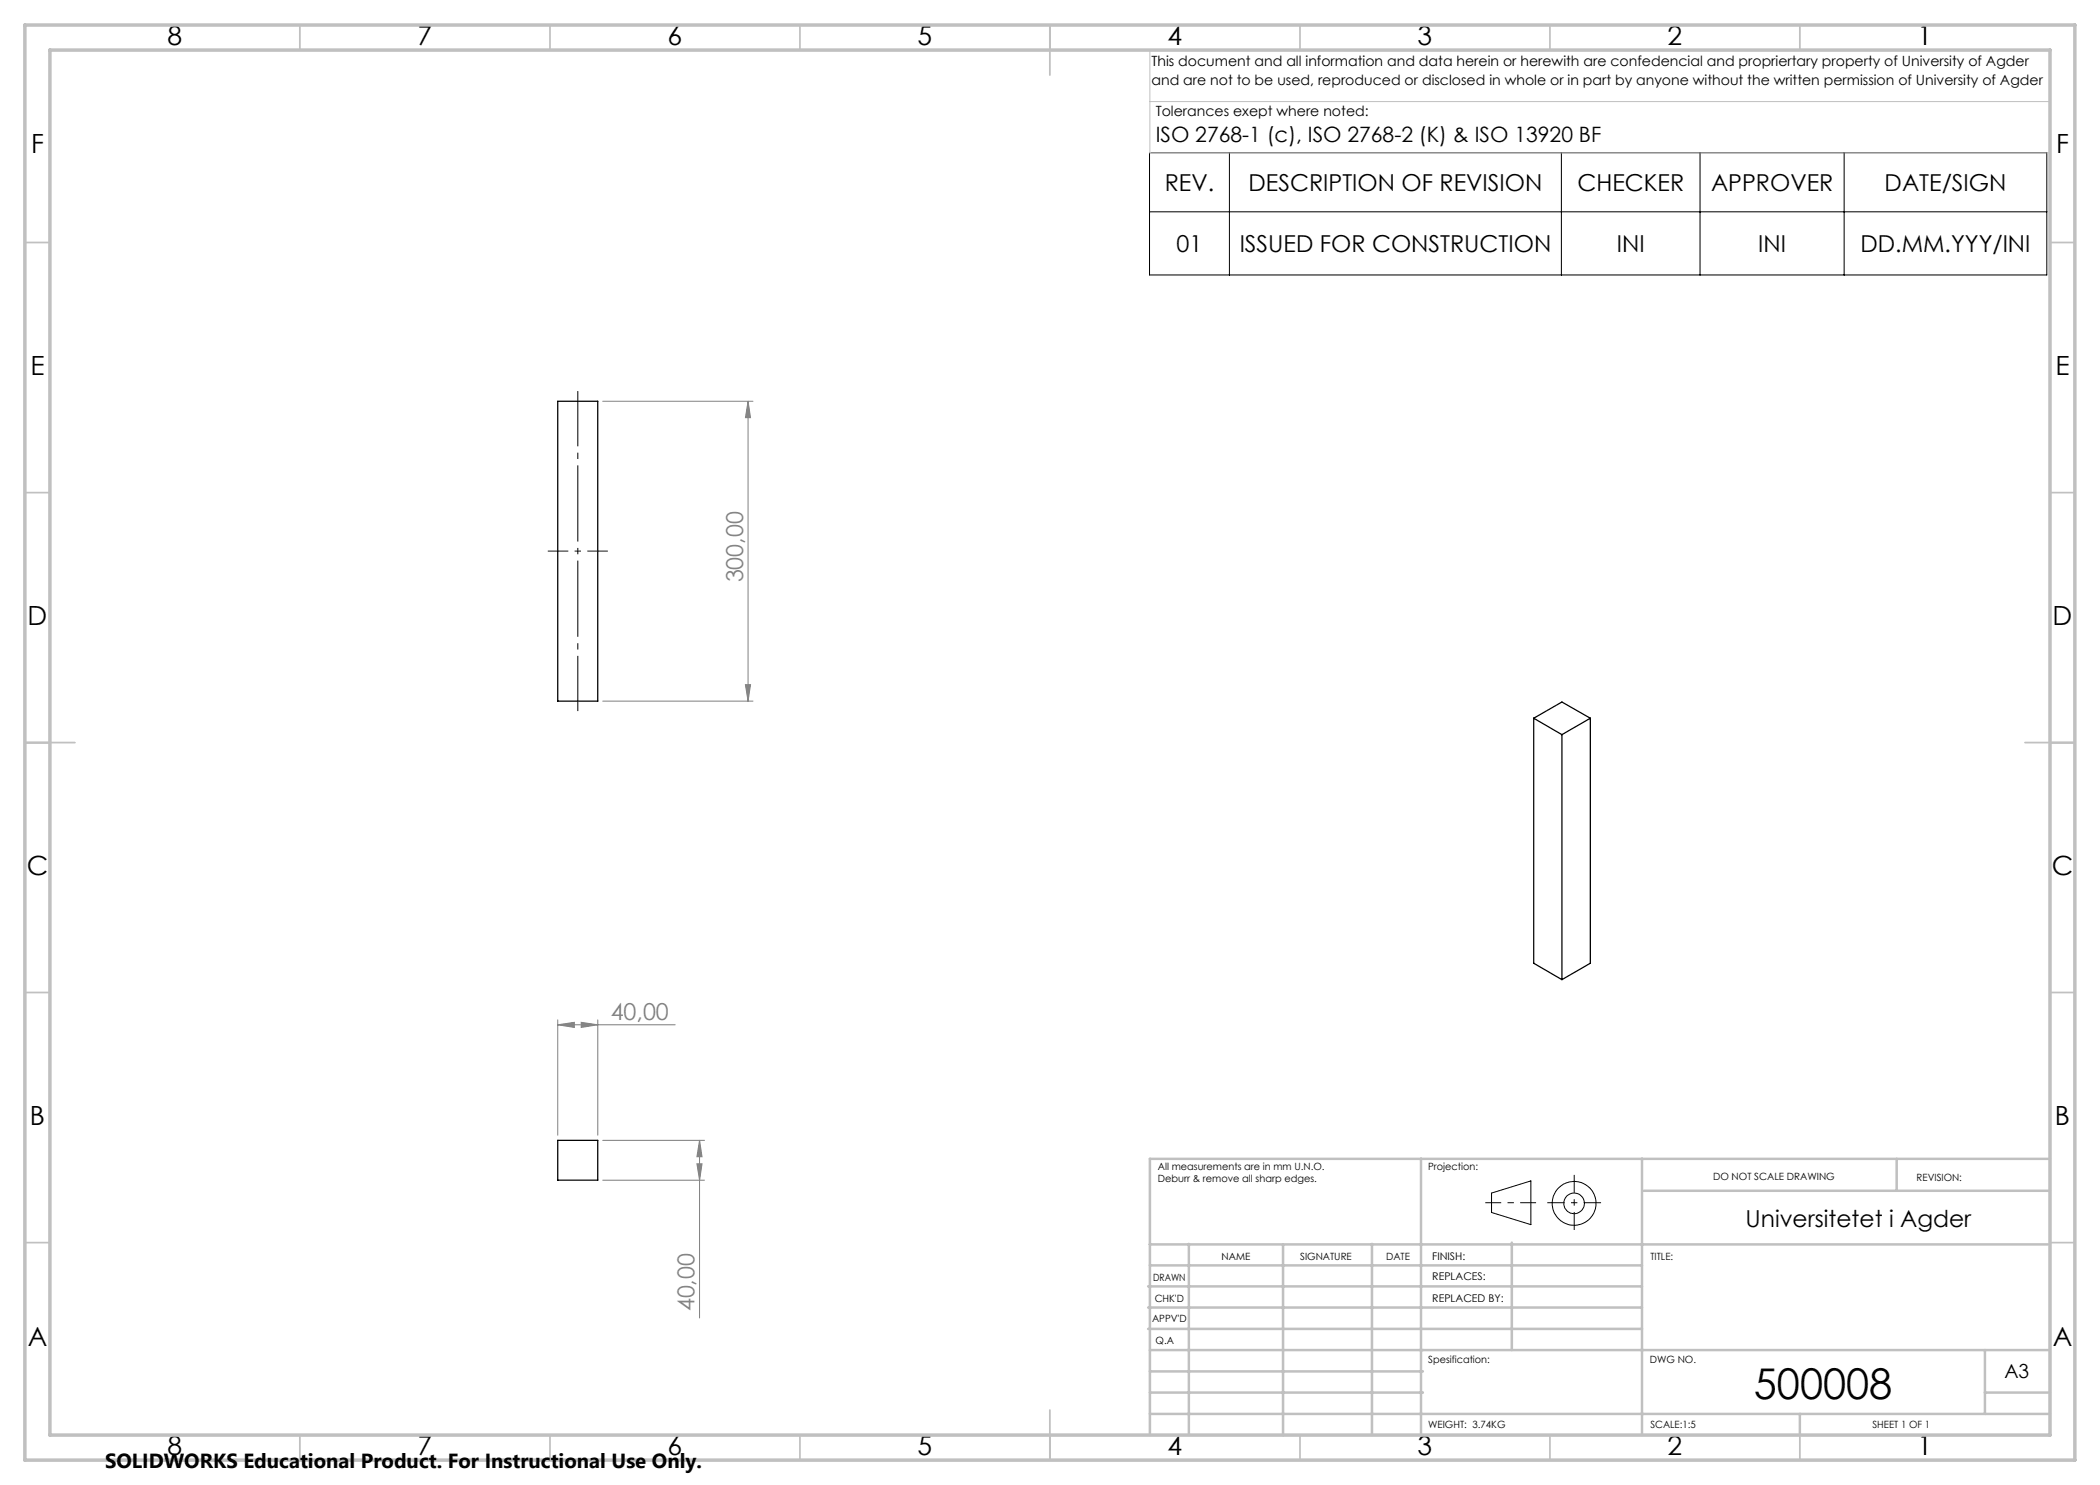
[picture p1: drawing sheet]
<svg xmlns="http://www.w3.org/2000/svg" width="420mm" height="297mm" viewBox="0 0 420 297" stroke-linecap="round" stroke-linejoin="round" font-family="sans-serif">
<path d="M111.5 80.3h8.1v59.9h-8.1zM306.7 143.6v49l5.7 3.3M306.7 143.6l5.7 3.3M306.7 143.6l5.7-3.2 5.7 3.2M312.4 146.9v49M318.1 143.6l-5.7 3.3M318.1 143.6v49l-5.7 3.3M111.5 228.1h8.1v7.9h-8.1z" fill="none" stroke="#000" stroke-width=".25"/>
<g fill="none" stroke="#808080" stroke-width=".2">
<path d="M120.5 80.3h30.1M149.6 80.3l.5 3.2h-1zM149.6 80.3v59.9M149.1 136.9h1l-.5 3.3zM120.5 140.2h30.1M111.5 205l3.4-.5v1zM111.5 204v23M111.5 205h23.5M116.2 204.5l3.4 .5-3.4 .5zM119.6 204v23M120.5 228.1h20.4M120.5 236h20.4"/>
<path d="M139.4 232.8h1l-.5 3.2zM139.9 228.1l.5 3.2h-1zM139.9 228.1v35.5"/>
</g>
<g fill="none" stroke="#000" stroke-width=".2">
<path d="M229.9 30.5h179.5v24.5h-179.5zM245.9 30.5v24.5M312.3 30.5v24.5M340 30.5v24.5M368.8 30.5v24.5M229.9 42.4h179.5M298.3 238.6l7.9-2.4v8.7l-7.9-2.4z"/>
<circle cx="314.8" cy="240.7" r="2.07"/>
<circle cx="314.8" cy="240.7" r="4.4"/>
</g>
<path d="M109.6 110.2h12" fill="none" stroke="#000" stroke-width=".2" stroke-dasharray="15.2 1.3 1.3 1.3" stroke-dashoffset="11.1" stroke-linecap="butt"/>
<path d="M115.6 78.2v64" fill="none" stroke="#000" stroke-width=".2" stroke-dasharray="15.2 1.3 1.3 1.3" stroke-dashoffset="4.2" stroke-linecap="butt"/>
<path d="M297.1 240.5h10.1" fill="none" stroke="#000" stroke-width=".2" stroke-dasharray="15.2 1.3 1.3 1.3" stroke-dashoffset="12.1" stroke-linecap="butt"/>
<path d="M314.8 235v11" fill="none" stroke="#000" stroke-width=".2" stroke-dasharray="15.2 1.3 1.3 1.3" stroke-dashoffset="11.6" stroke-linecap="butt"/>
<path d="M309.5 240.5h10.7" fill="none" stroke="#000" stroke-width=".2" stroke-dasharray="15.2 1.3 1.3 1.3" stroke-dashoffset="11.8" stroke-linecap="butt"/>
<path d="M230 10v20.6h180M230.5 10h179.5v33M230 20.3h180" fill="none" stroke="#c0c0c0" stroke-width=".2"/>
<g fill="none" stroke="#c0c0c0" stroke-width=".35">
<path d="M60 5v5M110 5v5M160 5v5M210 5v10M260 5v5M310 5v5M360 5v5M5 48.5h5M410 48.5h5M5 98.5h5M410 98.5h5M5 148.5h10"/>
<path d="M405 148.5h10M5 198.5h5M410 198.5h5M5 248.5h5M410 248.5h5M60 287v5M110 287v5M160 287v5M210 282v10M260 287v5M310 287v5M360 287v5"/>
</g>
<g fill="none" stroke="#c0c0c0" stroke-width=".5">
<path d="M284.2 231.8v55.2M328.4 231.8v55.2M328.8 238.2h81.2M379.3 231.8v6.4M410 231.8h-180v55.2M229.6 257.3h98.8M230 248.9h179.6M230 253.1h98.4M237.8 248.8v38.2M256.6 248.9v38.2M274.4 248.8v38.2M302.4 248.5v21.5"/>
<path d="M229.6 265.8h98.8M229.6 261.5h98.8M230 278.5h54.6M230 274.3h54.6M230 270h180M397 278.5h13M397 270v12.8M230 282.8h180M360 282.8v4.2"/>
</g>
<path d="M5 5h410v287h-410zM10 10h400v277h-400z" fill="none" stroke="#c0c0c0" stroke-width=".7"/>
<g fill="#808080">
<path d="M111.5 205l3.4-.5v1zM116.2 204.5l3.4 .5-3.4 .5z"/>
<path d="M149.6 80.3l.5 3.2h-1zM149.1 136.9h1l-.5 3.3zM139.9 228.1l.5 3.2h-1zM139.4 232.8h1l-.5 3.2z"/>
</g>
<text font-size="8.5" x="350.8" y="279.7">500008</text>
<g font-size="5.3">
<text x="33.5" y="8.9">8</text>
<text x="83.5" y="8.9">7</text>
<text x="133.5" y="8.9">6</text>
<text x="183.5" y="8.9">5</text>
<text x="233.5" y="8.9">4</text>
<text x="283.5" y="8.9">3</text>
<text x="333.5" y="8.9">2</text>
<text x="383.5" y="8.9">1</text>
<text x="6.2" y="30.7">F</text>
<text x="411.2" y="30.7">F</text>
<text x="6.1" y="74.9">E</text>
<text x="411.1" y="74.9">E</text>
<text x="5.5" y="124.9">D</text>
<text x="410.5" y="124.9">D</text>
<text x="5.3" y="174.9">C</text>
<text x="410.3" y="174.9">C</text>
<text x="6" y="224.9">B</text>
<text x="411" y="224.9">B</text>
<text x="5.5" y="269.2">A</text>
<text x="410.5" y="269.2">A</text>
<text x="33.5" y="290.9">8</text>
<text x="83.5" y="290.9">7</text>
<text x="133.5" y="290.9">6</text>
<text x="183.5" y="290.9">5</text>
<text x="233.5" y="290.9">4</text>
<text x="283.5" y="290.9">3</text>
<text x="333.5" y="290.9">2</text>
<text x="383.5" y="290.9">1</text>
</g>
<g font-size="4.7">
<text x="233" y="38.1">REV.</text>
<text x="249.7" y="38.1">DESCRIPTION OF REVISION</text>
<text x="315.5" y="38.1">CHECKER</text>
<text x="342.2" y="38.1">APPROVER</text>
<text x="376.9" y="38.1">DATE/SIGN</text>
<text x="235.3" y="50.3">01</text>
<text x="247.9" y="50.3">ISSUED FOR CONSTRUCTION</text>
<text x="323.4" y="50.3">INI</text>
<text x="351.7" y="50.3">INI</text>
<text x="372.1" y="50.3">DD.MM.YYY/INI</text>
<text x="349.1" y="245.3">Universitetet i Agder</text>
</g>
<g font-size="4.7" fill="#808080">
<text x="148.6" y="116.5" transform="rotate(-90 148.6 116.5)">300,00</text>
<text x="122.1" y="203.9">40,00</text>
<text x="138.9" y="262.3" transform="rotate(-90 138.9 262.3)">40,00</text>
</g>
<text font-size="4.2" x="231.1" y="28.5">ISO 2768-1 (c), ISO 2768-2 (K) &amp; ISO 13920 BF</text>
<text font-size="4.1" x="21" y="293.7">SOLIDWORKS Educational Product. For Instructional Use Only.</text>
<text font-size="3.9" x="400.9" y="275.5">A3</text>
<g font-size="2.8">
<text x="230.3" y="13.1">This document and all information and data herein or herewith are confedencial and propriertary property of University of Agder</text>
<text x="230.3" y="16.9">and are not to be used, reproduced or disclosed in whole or in part by anyone without the written permission of University of Agder</text>
<text x="231.1" y="23.1">Tolerances exept where noted:</text>
</g>
<g font-size="2.1">
<text x="286.4" y="251.9">FINISH:</text>
<text x="286.5" y="256">REPLACES:</text>
<text x="286.5" y="260.4">REPLACED BY:</text>
</g>
<g font-size="2">
<text x="231.6" y="234">All measurements are in mm U.N.O.</text>
<text x="285.6" y="234">Projection:</text>
<text x="231.6" y="236.5">Deburr &amp; remove all sharp edges.</text>
<text x="342.6" y="236">DO NOT SCALE DRAWING</text>
<text x="383.3" y="236.2">REVISION:</text>
<text x="244.3" y="252">NAME</text>
<text x="260" y="251.9">SIGNATURE</text>
<text x="277.2" y="251.9">DATE</text>
<text x="330.1" y="251.9">TITLE:</text>
<text x="230.6" y="256.1">DRAWN</text>
<text x="230.9" y="260.3">CHK'D</text>
<text x="230.4" y="264.4">APPV'D</text>
<text x="231.1" y="268.8">Q.A</text>
<text x="285.6" y="272.5">Spesification:</text>
<text x="330" y="272.5">DWG NO.</text>
<text x="285.6" y="285.5">WEIGHT: 3.74KG</text>
<text x="330.1" y="285.6">SCALE:1:5</text>
<text x="374.5" y="285.6">SHEET 1 OF 1</text>
</g>
</svg>
